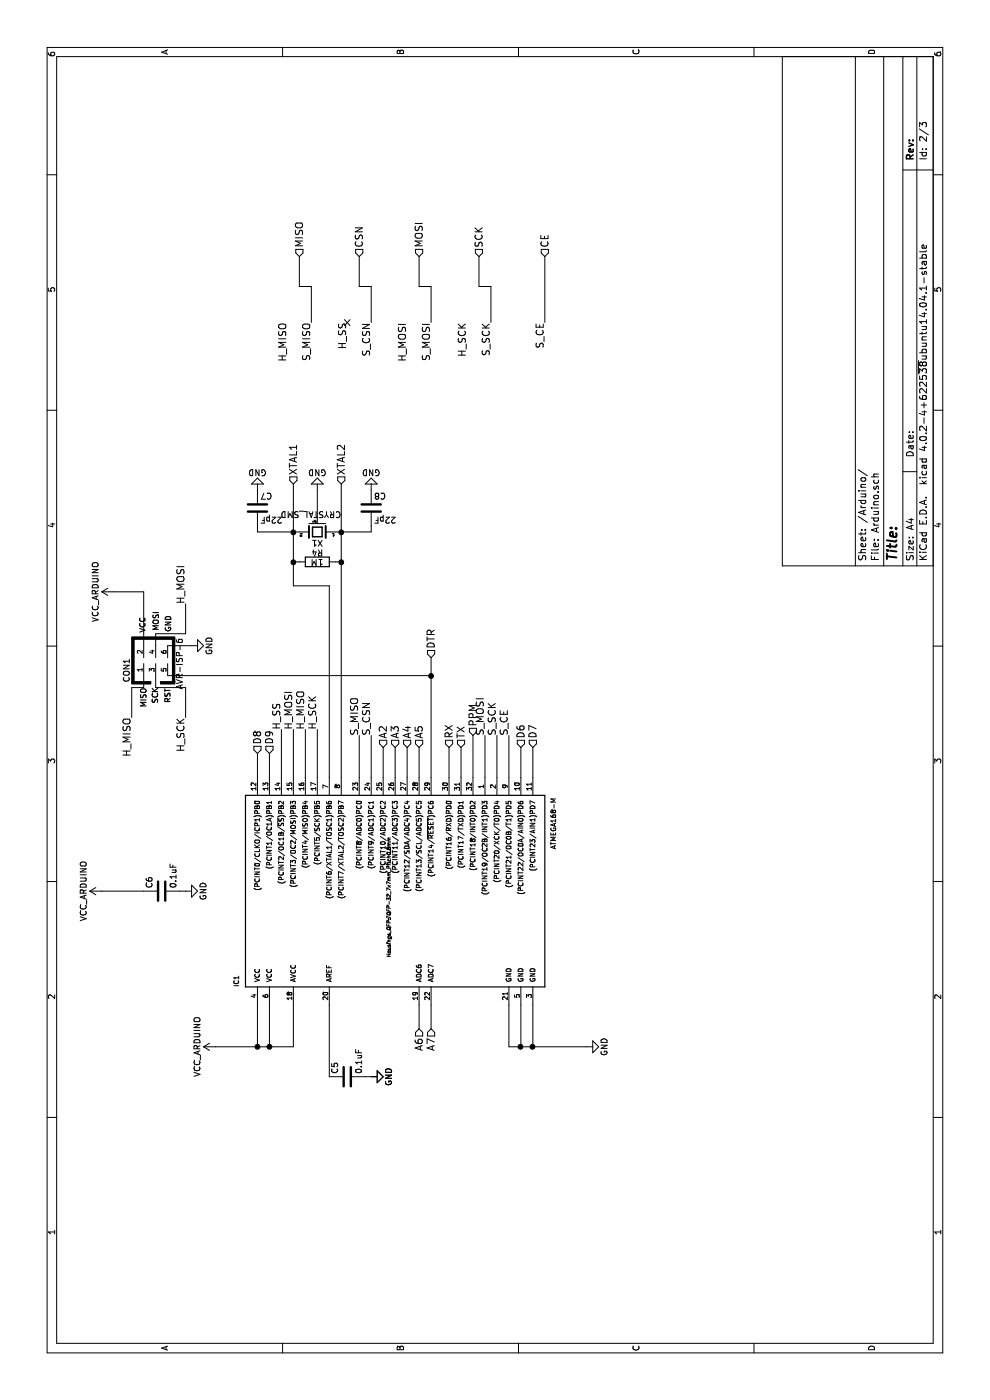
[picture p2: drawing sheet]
EESchema Schematic File Version 2
LIBS:power
LIBS:device
LIBS:transistors
LIBS:conn
LIBS:linear
LIBS:regul
LIBS:74xx
LIBS:cmos4000
LIBS:adc-dac
LIBS:memory
LIBS:xilinx
LIBS:microcontrollers
LIBS:dsp
LIBS:microchip
LIBS:analog_switches
LIBS:motorola
LIBS:texas
LIBS:intel
LIBS:audio
LIBS:interface
LIBS:digital-audio
LIBS:philips
LIBS:display
LIBS:cypress
LIBS:siliconi
LIBS:opto
LIBS:atmel
LIBS:contrib
LIBS:valves
LIBS:nrf24l01
LIBS:NRF_Module
LIBS:NRF_module-cache
EELAYER 25 0
EELAYER END
$Descr A4 11693 8268
encoding utf-8
Sheet 2 3
Title ""
Date ""
Rev ""
Comp ""
Comment1 ""
Comment2 ""
Comment3 ""
Comment4 ""
$EndDescr
Wire Wire Line
	2950 2150 3300 2150
Wire Wire Line
	2950 2250 3300 2250
Connection ~ 2950 2150
Wire Wire Line
	2950 2450 3300 2450
Connection ~ 2950 2250
Wire Wire Line
	2950 4250 2950 4900
Wire Wire Line
	2950 4450 3300 4450
Wire Wire Line
	3300 4350 2950 4350
Connection ~ 2950 4450
Wire Wire Line
	3300 4250 2950 4250
Connection ~ 2950 4350
Wire Wire Line
	4250 850  4250 1200
Wire Wire Line
	4250 1550 4250 1500
Wire Wire Line
	2700 2750 3300 2750
$Comp
L GND #PWR028
U 1 1
P 2700 3100
F 0 "#PWR028" H 2700 2850 50  0001 C CNN
F 1 "GND" H 2700 2950 50  0000 C CNN
F 2 "" H 2700 3100 60  0000 C CNN
F 3 "" H 2700 3100 60  0000 C CNN
	1    2700 3100
	1    0    0    -1  
$EndComp
Wire Wire Line
	2700 3100 2700 3050
Wire Wire Line
	7600 2650 7350 2650
Wire Wire Line
	5550 3950 5200 3950
Wire Wire Line
	5550 4250 5200 4250
Wire Wire Line
	5550 4150 5200 4150
Wire Wire Line
	5200 4050 5550 4050
Wire Wire Line
	6300 1600 6300 1400
Wire Wire Line
	6300 1300 6400 1300
Wire Wire Line
	6800 2450 7650 2450
Wire Wire Line
	5200 2850 7650 2850
Wire Wire Line
	6750 950  6750 1200
Wire Wire Line
	6750 1200 6300 1200
Wire Wire Line
	6050 1400 6050 3600
Wire Wire Line
	6050 1200 5950 1200
Wire Wire Line
	5950 1200 5950 1100
Wire Wire Line
	5550 3100 5200 3100
Wire Wire Line
	5550 3000 5200 3000
$Comp
L GND #PWR029
U 1 1
P 2950 4900
F 0 "#PWR029" H 2950 4650 50  0001 C CNN
F 1 "GND" H 2950 4750 50  0000 C CNN
F 2 "" H 2950 4900 60  0000 C CNN
F 3 "" H 2950 4900 60  0000 C CNN
	1    2950 4900
	1    0    0    -1  
$EndComp
$Comp
L GND #PWR030
U 1 1
P 4250 1550
F 0 "#PWR030" H 4250 1300 50  0001 C CNN
F 1 "GND" H 4250 1400 50  0000 C CNN
F 2 "" H 4250 1550 60  0000 C CNN
F 3 "" H 4250 1550 60  0000 C CNN
	1    4250 1550
	1    0    0    -1  
$EndComp
$Comp
L C C6
U 1 1
P 4250 1350
F 0 "C6" H 4275 1450 50  0000 L CNN
F 1 "0.1uF" H 4275 1250 50  0000 L CNN
F 2 "Capacitors_SMD:C_0402" H 4288 1200 30  0001 C CNN
F 3 "" H 4250 1350 60  0000 C CNN
	1    4250 1350
	1    0    0    -1  
$EndComp
$Comp
L C C5
U 1 1
P 2700 2900
F 0 "C5" H 2725 3000 50  0000 L CNN
F 1 "0.1uF" H 2725 2800 50  0000 L CNN
F 2 "Capacitors_SMD:C_0402" H 2738 2750 30  0001 C CNN
F 3 "" H 2700 2900 60  0000 C CNN
	1    2700 2900
	1    0    0    -1  
$EndComp
$Comp
L GND #PWR031
U 1 1
P 2700 3100
F 0 "#PWR031" H 2700 2850 50  0001 C CNN
F 1 "GND" H 2700 2950 50  0000 C CNN
F 2 "" H 2700 3100 60  0000 C CNN
F 3 "" H 2700 3100 60  0000 C CNN
	1    2700 3100
	1    0    0    -1  
$EndComp
$Comp
L CRYSTAL_SMD X1
U 1 1
P 7250 2650
F 0 "X1" H 7250 2740 50  0000 C CNN
F 1 "CRYSTAL_SMD" H 7050 2500 50  0000 L CNN
F 2 "Crystals_Oscillators_SMD:crystal_FA238-TSX3225" H 7250 2650 60  0001 C CNN
F 3 "" H 7250 2650 60  0000 C CNN
	1    7250 2650
	0    -1   -1   0   
$EndComp
$Comp
L AVR-ISP-6 CON1
U 1 1
P 6200 1300
F 0 "CON1" H 6095 1540 50  0000 C CNN
F 1 "AVR-ISP-6" H 5935 1070 50  0000 L BNN
F 2 "Pin_Headers:Pin_Header_Straight_2x03" V 5680 1340 50  0001 C CNN
F 3 "" H 6175 1300 60  0000 C CNN
	1    6200 1300
	1    0    0    -1  
$EndComp
$Comp
L GND #PWR032
U 1 1
P 6300 1600
F 0 "#PWR032" H 6300 1350 50  0001 C CNN
F 1 "GND" H 6300 1450 50  0000 C CNN
F 2 "" H 6300 1600 60  0000 C CNN
F 3 "" H 6300 1600 60  0000 C CNN
	1    6300 1600
	1    0    0    -1  
$EndComp
Text HLabel 9550 4550 2    60   Input ~ 0
CE
Text HLabel 9550 3500 2    60   Input ~ 0
MOSI
Text HLabel 5550 3950 2    60   Input ~ 0
PPM
Text HLabel 9550 3000 2    60   Input ~ 0
CSN
Text HLabel 9550 2500 2    60   Input ~ 0
MISO
$Comp
L VCC_ARDUINO #PWR033
U 1 1
P 2950 1800
F 0 "#PWR033" H 2950 1650 50  0001 C CNN
F 1 "VCC_ARDUINO" H 2950 1950 50  0000 C CNN
F 2 "" H 2950 1800 60  0000 C CNN
F 3 "" H 2950 1800 60  0000 C CNN
	1    2950 1800
	1    0    0    -1  
$EndComp
$Comp
L VCC_ARDUINO #PWR034
U 1 1
P 4250 850
F 0 "#PWR034" H 4250 700 50  0001 C CNN
F 1 "VCC_ARDUINO" H 4250 1000 50  0000 C CNN
F 2 "" H 4250 850 60  0000 C CNN
F 3 "" H 4250 850 60  0000 C CNN
	1    4250 850 
	1    0    0    -1  
$EndComp
$Comp
L VCC_ARDUINO #PWR035
U 1 1
P 6750 950
F 0 "#PWR035" H 6750 800 50  0001 C CNN
F 1 "VCC_ARDUINO" H 6750 1100 50  0000 C CNN
F 2 "" H 6750 950 60  0000 C CNN
F 3 "" H 6750 950 60  0000 C CNN
	1    6750 950 
	1    0    0    -1  
$EndComp
Wire Wire Line
	2950 1800 2950 2450
$Comp
L GND #PWR036
U 1 1
P 7600 2650
F 0 "#PWR036" H 7600 2400 50  0001 C CNN
F 1 "GND" H 7600 2500 50  0000 C CNN
F 2 "" H 7600 2650 60  0000 C CNN
F 3 "" H 7600 2650 60  0000 C CNN
	1    7600 2650
	0    -1   -1   0   
$EndComp
Text Label 5550 4050 0    60   ~ 0
S_MOSI
Text Label 5550 4150 0    60   ~ 0
S_SCK
Text Label 5550 4250 0    60   ~ 0
S_CE
Text Label 5550 3100 0    60   ~ 0
S_CSN
Text Label 5550 3000 0    60   ~ 0
S_MISO
Text Label 5600 2450 0    60   ~ 0
H_MOSI
Wire Wire Line
	5200 2450 5600 2450
Text Label 5700 1100 2    60   ~ 0
H_MISO
Wire Wire Line
	5200 2550 5600 2550
Text Label 5600 2650 0    60   ~ 0
H_SCK
Wire Wire Line
	5200 2650 5600 2650
Text Label 5600 2350 0    60   ~ 0
H_SS
Wire Wire Line
	5200 2350 5600 2350
Text Label 6650 1550 0    60   ~ 0
H_MOSI
Wire Wire Line
	6650 1550 6400 1550
Wire Wire Line
	6400 1550 6400 1300
Wire Wire Line
	5950 1100 5700 1100
Wire Wire Line
	6050 1300 5950 1300
Wire Wire Line
	5950 1300 5950 1550
Wire Wire Line
	5950 1550 5700 1550
Text Label 5600 2550 0    60   ~ 0
H_MISO
Text Label 5700 1550 2    60   ~ 0
H_SCK
Wire Wire Line
	9300 2500 9550 2500
Wire Wire Line
	9300 3000 9550 3000
Wire Wire Line
	9300 3500 9550 3500
Text HLabel 9550 4000 2    60   Input ~ 0
SCK
Wire Wire Line
	9300 4000 9550 4000
Text Label 9000 2900 2    60   ~ 0
H_SS
Text Label 9000 3100 2    60   ~ 0
S_CSN
Wire Wire Line
	9000 3100 9300 3100
Text Label 9000 2400 2    60   ~ 0
H_MISO
Text Label 9000 2600 2    60   ~ 0
S_MISO
Text Label 9000 3600 2    60   ~ 0
S_MOSI
Wire Wire Line
	9000 3600 9300 3600
Text Label 9000 3400 2    60   ~ 0
H_MOSI
Text Label 9000 4100 2    60   ~ 0
S_SCK
Wire Wire Line
	9000 4100 9300 4100
Text Label 9000 3900 2    60   ~ 0
H_SCK
Text Label 9000 4550 2    60   ~ 0
S_CE
Wire Wire Line
	9000 4550 9550 4550
Text HLabel 5450 3200 2    60   Input ~ 0
A2
Wire Wire Line
	5450 3200 5200 3200
Text HLabel 5450 3300 2    60   Input ~ 0
A3
Text HLabel 3100 3500 0    60   Input ~ 0
A6
Text HLabel 3100 3600 0    60   Input ~ 0
A7
Wire Wire Line
	3100 3600 3300 3600
Wire Wire Line
	3300 3500 3100 3500
Wire Wire Line
	5200 3300 5450 3300
Text HLabel 5450 3750 2    60   Input ~ 0
RX
Text HLabel 5450 3850 2    60   Input ~ 0
TX
Wire Wire Line
	5450 3850 5200 3850
Wire Wire Line
	5200 3750 5450 3750
Text HLabel 5450 4350 2    60   Input ~ 0
D6
Text HLabel 5450 4450 2    60   Input ~ 0
D7
Wire Wire Line
	5450 4450 5200 4450
Wire Wire Line
	5200 4350 5450 4350
$Comp
L ATMEGA168-M IC1
U 1 1
P 4200 3250
F 0 "IC1" H 3450 4500 40  0000 L BNN
F 1 "ATMEGA168-M" H 4600 1850 40  0000 L BNN
F 2 "Housings_QFP:TQFP-32_7x7mm_Pitch0.8mm" H 4200 3250 30  0000 C CIN
F 3 "" H 4200 3250 60  0000 C CNN
	1    4200 3250
	1    0    0    -1  
$EndComp
Text HLabel 5400 2150 2    60   Input ~ 0
D8
Text HLabel 5400 2250 2    60   Input ~ 0
D9
Wire Wire Line
	5400 2250 5200 2250
Wire Wire Line
	5200 2150 5400 2150
Text HLabel 5450 3400 2    60   Input ~ 0
A4
Text HLabel 5450 3500 2    60   Input ~ 0
A5
Wire Wire Line
	5450 3500 5200 3500
Wire Wire Line
	5200 3400 5450 3400
Text HLabel 7650 2450 2    60   Input ~ 0
XTAL1
Text HLabel 7650 2850 2    60   Input ~ 0
XTAL2
Connection ~ 7250 2850
Connection ~ 7250 2450
$Comp
L C C7
U 1 1
P 7450 2150
F 0 "C7" H 7475 2250 50  0000 L CNN
F 1 "22pF" H 7475 2050 50  0000 L CNN
F 2 "Capacitors_SMD:C_0402" H 7488 2000 30  0001 C CNN
F 3 "" H 7450 2150 60  0000 C CNN
	1    7450 2150
	0    1    1    0   
$EndComp
Wire Wire Line
	7300 3100 7250 3100
Wire Wire Line
	7250 3100 7250 2850
$Comp
L GND #PWR037
U 1 1
P 7600 2150
F 0 "#PWR037" H 7600 1900 50  0001 C CNN
F 1 "GND" H 7600 2000 50  0000 C CNN
F 2 "" H 7600 2150 60  0000 C CNN
F 3 "" H 7600 2150 60  0000 C CNN
	1    7600 2150
	0    -1   -1   0   
$EndComp
Wire Wire Line
	7300 2150 7250 2150
Wire Wire Line
	7250 2150 7250 2450
$Comp
L C C8
U 1 1
P 7450 3100
F 0 "C8" H 7475 3200 50  0000 L CNN
F 1 "22pF" H 7475 3000 50  0000 L CNN
F 2 "Capacitors_SMD:C_0402" H 7488 2950 30  0001 C CNN
F 3 "" H 7450 3100 60  0000 C CNN
	1    7450 3100
	0    1    1    0   
$EndComp
$Comp
L GND #PWR038
U 1 1
P 7600 3100
F 0 "#PWR038" H 7600 2850 50  0001 C CNN
F 1 "GND" H 7600 2950 50  0000 C CNN
F 2 "" H 7600 3100 60  0000 C CNN
F 3 "" H 7600 3100 60  0000 C CNN
	1    7600 3100
	0    -1   -1   0   
$EndComp
$Comp
L R R4
U 1 1
P 7000 2650
F 0 "R4" V 7080 2650 50  0000 C CNN
F 1 "1M" V 7000 2650 50  0000 C CNN
F 2 "Resistors_SMD:R_0402" V 6930 2650 30  0001 C CNN
F 3 "" H 7000 2650 30  0000 C CNN
	1    7000 2650
	1    0    0    -1  
$EndComp
Wire Wire Line
	6800 2450 6800 2750
Wire Wire Line
	6800 2750 5200 2750
Wire Wire Line
	7000 2500 7000 2450
Connection ~ 7000 2450
Wire Wire Line
	7000 2800 7000 2850
Connection ~ 7000 2850
Wire Wire Line
	5200 3600 6200 3600
Wire Wire Line
	9000 2600 9300 2600
Wire Wire Line
	9300 4100 9300 4000
Wire Wire Line
	9300 3600 9300 3500
Wire Wire Line
	9300 3100 9300 3000
Wire Wire Line
	9300 2600 9300 2500
Text HLabel 6200 3600 2    60   Input ~ 0
DTR
Connection ~ 6050 3600
NoConn ~ 9000 2900
$EndSCHEMATC
